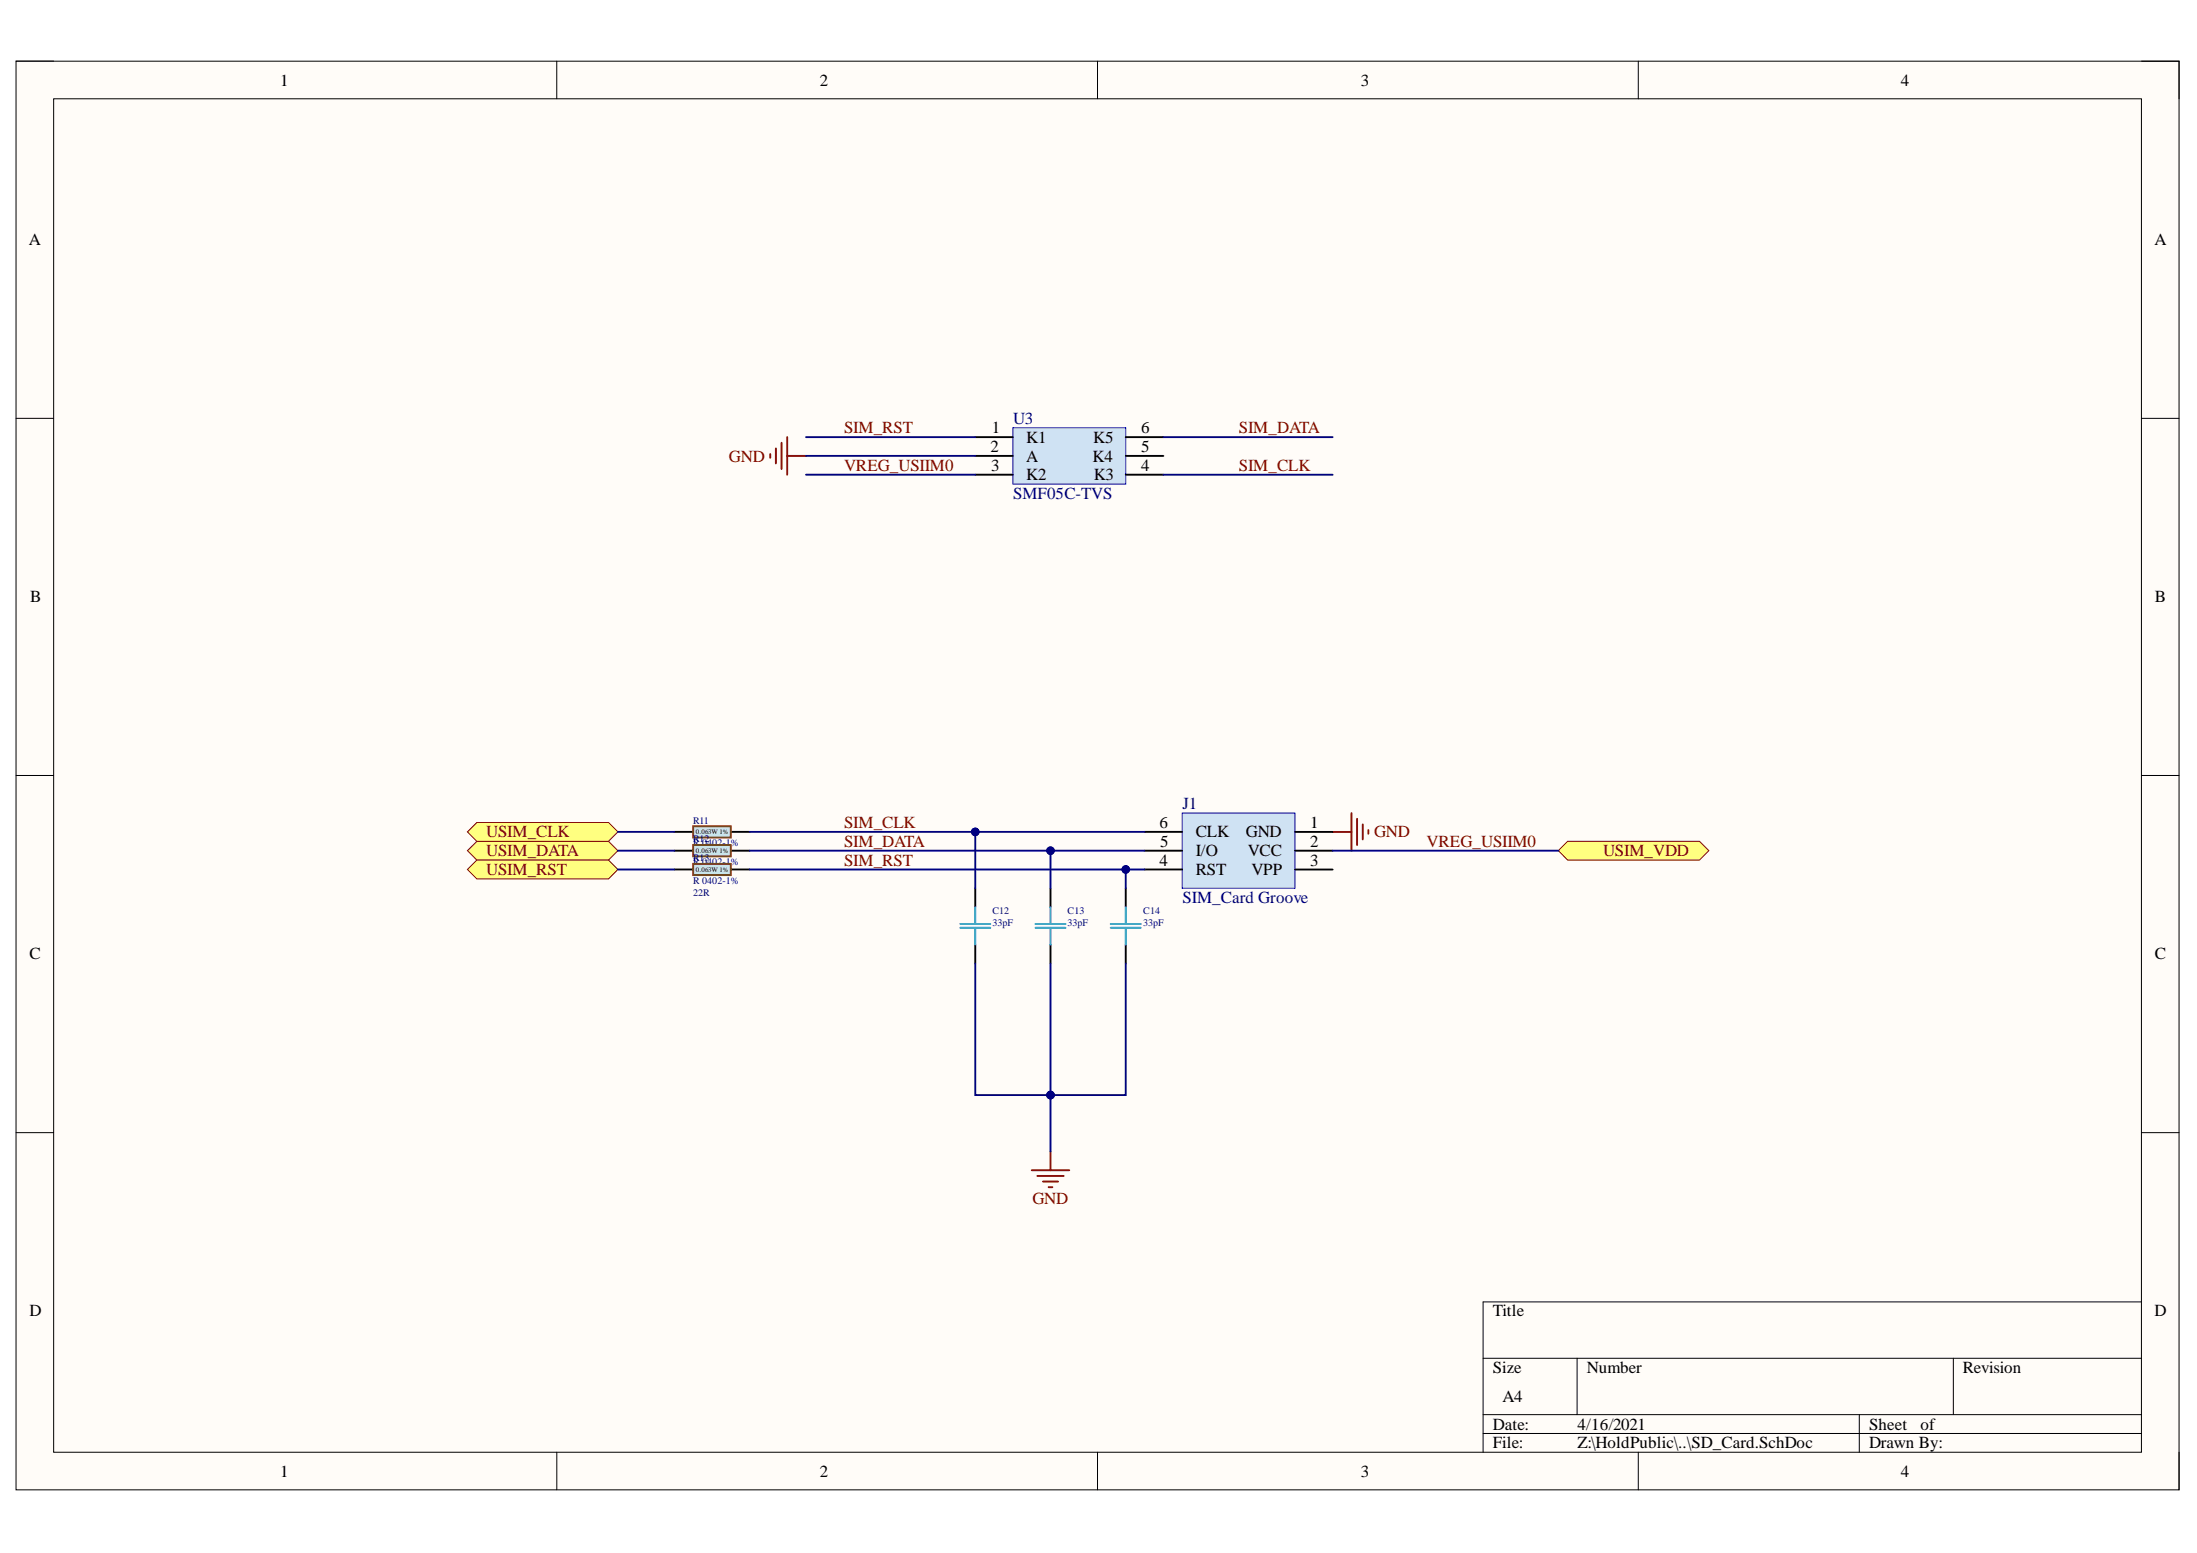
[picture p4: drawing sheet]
<svg xmlns="http://www.w3.org/2000/svg" width="297mm" height="210mm" viewBox="0 0 297 210" stroke-linecap="round" stroke-linejoin="round" font-family="sans-serif">
<path d="M2.2 8.3h292.4v193.1h-292.4z" fill-rule="evenodd" fill="#fffcf8"/>
<path d="M2.2 8.3h292.4v193.1h-292.4z" fill="none" stroke="#000" stroke-width=".14"/>
<path d="M7.3 13.4h282.2v182.9h-282.2z" fill-rule="evenodd" fill="#fffcf8"/>
<g fill="none" stroke="#000" stroke-width=".14">
<path d="M2.2 8.3h5.1M7.3 13.4h282.2v182.9h-282.2zM75.3 8.3v5M148.4 8.3v5M221.5 8.3v5.1M289.5 8.3h5.1v5.1M2.2 56.5h5.1M289.5 56.5h5.1M2.2 104.8h5.1M289.5 104.8h5.1M2.2 153.1h5.1M289.5 153.1h5.1"/>
<path d="M289.5 176h-89v20.3M75.3 196.3v5.1M148.4 196.3v5.1M200.5 183.6h89M200.5 191.2h89M200.5 193.7h89M213.2 183.6v7.6M221.5 196.3v5.1M251.4 191.2v5.1M264.1 183.6v7.6M294.6 196.3v5.1"/>
</g>
<path d="M136.9 57.8h15.3v7.6h-15.3z" fill-rule="evenodd" fill="#cfe2f3"/>
<path d="M136.9 57.8h15.3v7.6h-15.3z" fill="none" stroke="#00f" stroke-width=".14"/>
<path d="M131.9 59.1h5M152.2 59.1h5.1M131.9 61.6h5M131.9 64.2h5M152.2 61.6h5.1M152.2 64.2h5.1" fill="none" stroke="#000" stroke-width=".25"/>
<g fill="none" stroke="#800000" stroke-width=".25">
<path d="M105.7 59.8v3.6M106.4 59.1v5.1M104.1 61.4v.5M104.9 60.6v2M106.4 61.6h2.6M180.2 112.4h2.5M182.7 109.9v5.1M183.5 110.7v3.5M184.2 111.4v2.1M185 112.2v.5M139.5 158.2h5.1M140.2 158.9h3.6"/>
<path d="M141 159.7h2M142 155.6v2.6M141.8 160.5h.5"/>
</g>
<path d="M63.2 115l1.3-1.3h17.8l1.2 1.3-1.2 1.3h-17.8z" fill-rule="evenodd" fill="#ffff80"/>
<path d="M63.2 115l1.3-1.3h17.8l1.2 1.3-1.2 1.3h-17.8z" fill="none" stroke="#800000" stroke-width=".14"/>
<path d="M63.2 117.5l1.3-1.2h17.8l1.2 1.2-1.2 1.3h-17.8z" fill-rule="evenodd" fill="#ffff80"/>
<path d="M63.2 117.5l1.3-1.2h17.8l1.2 1.2-1.2 1.3h-17.8z" fill="none" stroke="#800000" stroke-width=".14"/>
<path d="M63.2 112.4l1.3-1.2h17.8l1.2 1.2-1.2 1.3h-17.8z" fill-rule="evenodd" fill="#ffff80"/>
<path d="M63.2 112.4l1.3-1.2h17.8l1.2 1.2-1.2 1.3h-17.8z" fill="none" stroke="#800000" stroke-width=".14"/>
<path d="M210.7 115l1.3-1.3h17.8l1.2 1.3-1.2 1.3h-17.8z" fill-rule="evenodd" fill="#ffff80"/>
<path d="M210.7 115l1.3-1.3h17.8l1.2 1.3-1.2 1.3h-17.8z" fill="none" stroke="#800000" stroke-width=".14"/>
<path d="M159.8 109.9h15.3v10.2h-15.3z" fill-rule="evenodd" fill="#cfe2f3"/>
<path d="M159.8 109.9h15.3v10.2h-15.3z" fill="none" stroke="#00f" stroke-width=".14"/>
<g fill="none" stroke="#000" stroke-width=".25">
<path d="M91.2 112.4h2.5M98.8 112.4h2.5M154.7 115h5.1M154.7 117.5h5.1M154.7 112.4h5.1M175.1 112.4h5.1M175.1 115h5.1M175.1 117.5h5.1M131.9 120.1v2.5M131.9 127.7v2.5M142 120.1v2.5M142 127.7v2.5"/>
<path d="M152.2 120.1v2.5M152.2 127.7v2.5"/>
</g>
<path d="M129.8 124.9h4.1M129.8 125.4h4.1M131.9 122.6v2.3M131.9 125.4v2.3M140 124.9h4.1M140 125.4h4.1M142 122.6v2.3M142 125.4v2.3M150.2 124.9h4M150.2 125.4h4M152.2 122.6v2.3M152.2 125.4v2.3" fill="none" stroke="#009cca" stroke-width=".25"/>
<path d="M93.7 111.7h5.1v1.5h-5.1z" fill-rule="evenodd" fill="#c8ebeb"/>
<path d="M93.7 111.7h5.1v1.5h-5.1z" fill="none" stroke="#783f04" stroke-width=".25"/>
<path d="M91.2 115h2.5M98.8 115h2.5" fill="none" stroke="#000" stroke-width=".25"/>
<path d="M93.7 114.2h5.1v1.5h-5.1z" fill-rule="evenodd" fill="#c8ebeb"/>
<path d="M93.7 114.2h5.1v1.5h-5.1z" fill="none" stroke="#783f04" stroke-width=".25"/>
<path d="M91.2 117.5h2.5M98.8 117.5h2.5" fill="none" stroke="#000" stroke-width=".25"/>
<path d="M93.7 116.8h5.1v1.5h-5.1z" fill-rule="evenodd" fill="#c8ebeb"/>
<path d="M93.7 116.8h5.1v1.5h-5.1z" fill="none" stroke="#783f04" stroke-width=".25"/>
<path d="M152.2 117.5v2.6" fill="none" stroke="#000080" stroke-width=".25"/>
<circle cx="152.2" cy="117.5" r=".51" fill="#000080"/>
<circle cx="152.2" cy="117.5" r=".51" fill="none" stroke="#000080" stroke-width=".14"/>
<path d="M83.5 117.5h7.7M83.5 115h7.7M83.5 112.4h7.7M101.3 117.5h53.4" fill="none" stroke="#000080" stroke-width=".25"/>
<circle cx="152.2" cy="117.5" r=".51" fill="#000080"/>
<circle cx="152.2" cy="117.5" r=".51" fill="none" stroke="#000080" stroke-width=".14"/>
<path d="M101.3 115h53.4" fill="none" stroke="#000080" stroke-width=".25"/>
<circle cx="142" cy="115" r=".51" fill="#000080"/>
<circle cx="142" cy="115" r=".51" fill="none" stroke="#000080" stroke-width=".14"/>
<path d="M101.3 112.4h53.4" fill="none" stroke="#000080" stroke-width=".25"/>
<circle cx="131.9" cy="112.4" r=".51" fill="#000080"/>
<circle cx="131.9" cy="112.4" r=".51" fill="none" stroke="#000080" stroke-width=".14"/>
<path d="M109 59.1h22.9M109 64.2h22.9M109 61.6h22.9M131.9 130.2v17.8h10.1" fill="none" stroke="#000080" stroke-width=".25"/>
<circle cx="142" cy="148" r=".51" fill="#000080"/>
<circle cx="142" cy="148" r=".51" fill="none" stroke="#000080" stroke-width=".14"/>
<path d="M142 130.2v17.8h10.2v-17.8" fill="none" stroke="#000080" stroke-width=".25"/>
<circle cx="142" cy="148" r=".51" fill="#000080"/>
<circle cx="142" cy="148" r=".51" fill="none" stroke="#000080" stroke-width=".14"/>
<path d="M157.3 59.1h22.9M157.3 64.2h22.9M131.9 112.4v7.7M180.2 115h30.5" fill="none" stroke="#000080" stroke-width=".25"/>
<circle cx="131.9" cy="112.4" r=".51" fill="#000080"/>
<circle cx="131.9" cy="112.4" r=".51" fill="none" stroke="#000080" stroke-width=".14"/>
<path d="M142 148v7.6" fill="none" stroke="#000080" stroke-width=".25"/>
<circle cx="142" cy="148" r=".51" fill="#000080"/>
<circle cx="142" cy="148" r=".51" fill="none" stroke="#000080" stroke-width=".14"/>
<path d="M142 115v5.1" fill="none" stroke="#000080" stroke-width=".25"/>
<circle cx="142" cy="115" r=".51" fill="#000080"/>
<circle cx="142" cy="115" r=".51" fill="none" stroke="#000080" stroke-width=".14"/>
<g font-size="2.3">
<text x="37.9" y="11.6">1</text>
<text x="110.8" y="11.6">2</text>
<text x="184" y="11.6">3</text>
<text x="257" y="11.6">4</text>
<text x="3.9" y="33.1">A</text>
<text x="291.3" y="33.1">A</text>
<text x="134.1" y="58.6">1</text>
<text x="138.7" y="59.8">K1</text>
<text x="147.8" y="59.8">K5</text>
<text x="154.3" y="58.6">6</text>
<text x="133.9" y="61.1">2</text>
<text x="134" y="63.6">3</text>
<text x="138.7" y="62.4">A</text>
<text x="138.7" y="64.9">K2</text>
<text x="147.7" y="62.4">K4</text>
<text x="147.9" y="64.9">K3</text>
<text x="154.3" y="63.6">4</text>
<text x="154.3" y="61.1">5</text>
<text x="4.1" y="81.4">B</text>
<text x="291.4" y="81.4">B</text>
<text x="156.8" y="111.9">6</text>
<text x="161.7" y="113.2">CLK</text>
<text x="168.4" y="113.2">GND</text>
<text x="177.1" y="111.9">1</text>
<text x="156.8" y="117">4</text>
<text x="156.8" y="114.4">5</text>
<text x="161.7" y="118.3">RST</text>
<text x="161.7" y="115.7">I/O</text>
<text x="168.7" y="115.7">VCC</text>
<text x="169.2" y="118.3">VPP</text>
<text x="177.1" y="114.4">2</text>
<text x="177.1" y="117">3</text>
<text x="4" y="129.7">C</text>
<text x="291.4" y="129.7">C</text>
<text x="4" y="177.9">D</text>
<text x="201.9" y="177.9">Title</text>
<text x="291.3" y="177.9">D</text>
<text x="201.9" y="185.6">Size</text>
<text x="214.5" y="185.6">Number</text>
<text x="265.4" y="185.6">Revision</text>
<text x="203.1" y="189.4">A4</text>
<text x="201.9" y="193.2">Date:</text>
<text x="201.9" y="195.8">File:</text>
<text x="213.3" y="193.2">4/16/2021</text>
<text x="213.3" y="195.8">Z:\HoldPublic\..\SD_Card.SchDoc</text>
<text x="252.7" y="193.2">Sheet</text>
<text x="252.7" y="195.8">Drawn By:</text>
<text x="259.7" y="193.2">of</text>
<text x="37.9" y="199.6">1</text>
<text x="110.8" y="199.6">2</text>
<text x="184" y="199.6">3</text>
<text x="257" y="199.6">4</text>
</g>
<g font-size="2.3" fill="#800000">
<text x="114.1" y="58.6">SIM_RST</text>
<text x="167.5" y="58.6">SIM_DATA</text>
<text x="98.6" y="62.4">GND</text>
<text x="114.1" y="63.6">VREG_USIIM0</text>
<text x="167.5" y="63.6">SIM_CLK</text>
<text x="65.7" y="113.2">USIM_CLK</text>
<text x="114.1" y="111.9">SIM_CLK</text>
<text x="185.8" y="113.2">GND</text>
<text x="65.7" y="115.7">USIM_DATA</text>
<text x="65.7" y="118.3">USIM_RST</text>
<text x="114.1" y="114.4">SIM_DATA</text>
<text x="114.1" y="117">SIM_RST</text>
<text x="192.9" y="114.4">VREG_USIIM0</text>
<text x="216.7" y="115.7">USIM_VDD</text>
<text x="139.6" y="162.7">GND</text>
</g>
<g font-size="2.3" fill="#000080">
<text x="137" y="57.3">U3</text>
<text x="137" y="67.5">SMF05C-TVS</text>
<text x="159.9" y="109.4">J1</text>
<text x="159.9" y="122.1">SIM_Card Groove</text>
</g>
<g font-size="1.4" fill="#000080">
<text x="93.7" y="111.3">R11</text>
<text x="93.7" y="113.9">R12</text>
<text x="93.7" y="115.9">22R</text>
<text x="93.7" y="114.4">R 0402-1%</text>
<text x="93.7" y="118.4">22R</text>
<text x="93.7" y="116.9">R 0402-1%</text>
<text x="93.7" y="116.4">R13</text>
<text x="93.7" y="119.4">R 0402-1%</text>
<text x="93.7" y="121">22R</text>
<text x="134.2" y="125.1">33pF</text>
<text x="134.2" y="123.6">C12</text>
<text x="144.3" y="125.1">33pF</text>
<text x="144.3" y="123.6">C13</text>
<text x="154.6" y="125.1">33pF</text>
<text x="154.6" y="123.6">C14</text>
</g>
<g font-size=".9">
<text x="94.1" y="112.7">0.063W 1%</text>
<text x="94.1" y="115.3">0.063W 1%</text>
<text x="94.1" y="117.8">0.063W 1%</text>
</g>
</svg>
